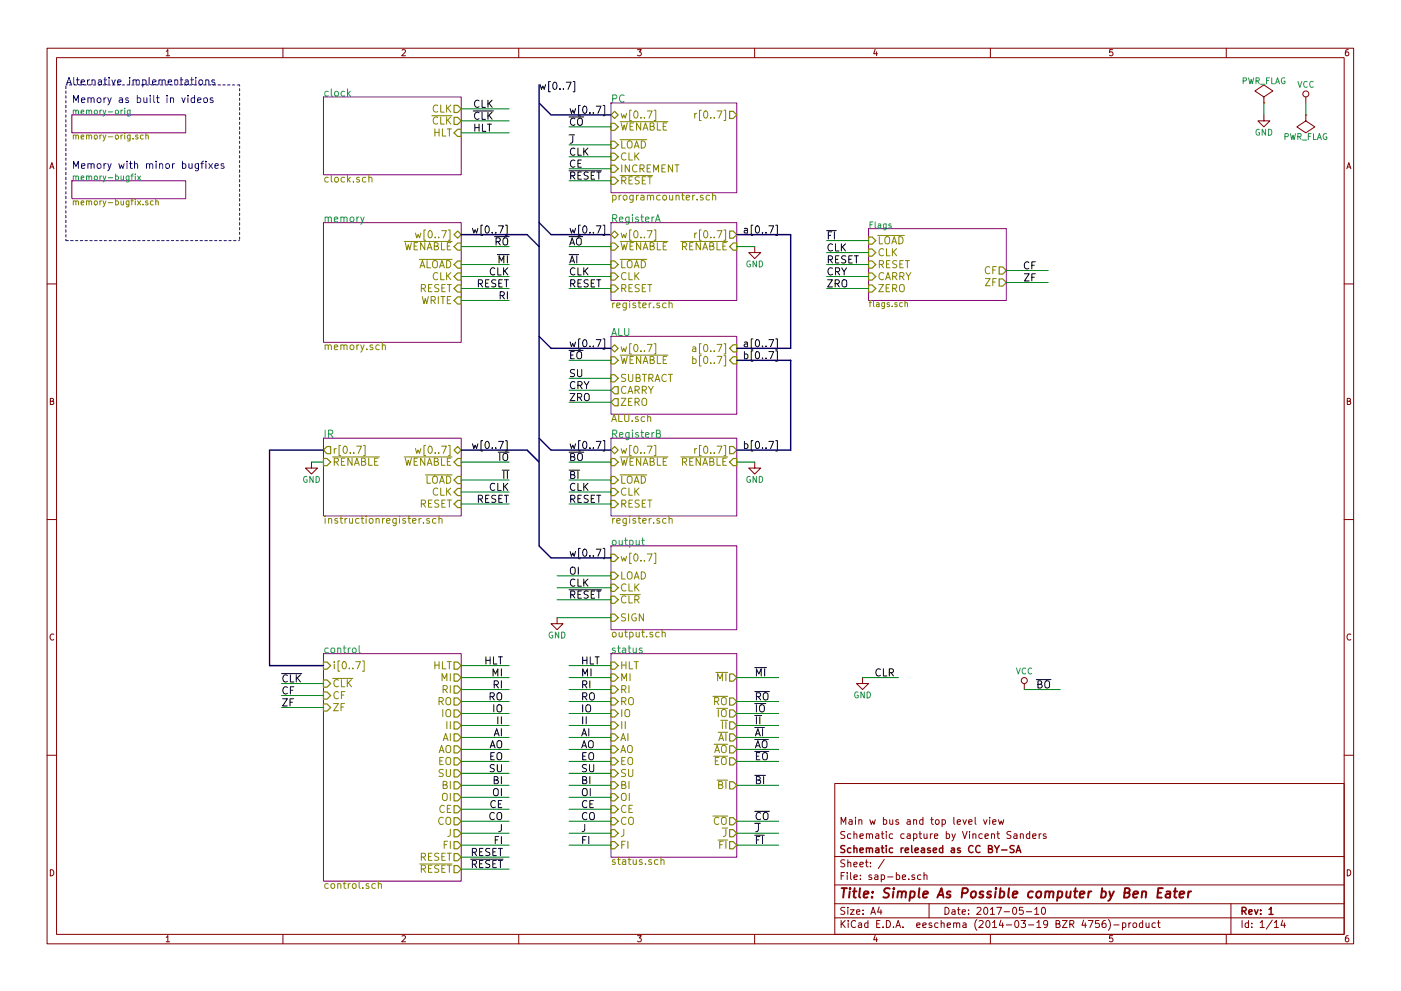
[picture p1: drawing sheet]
EESchema Schematic File Version 2
LIBS:power
LIBS:device
LIBS:transistors
LIBS:conn
LIBS:linear
LIBS:regul
LIBS:74xx
LIBS:cmos4000
LIBS:adc-dac
LIBS:memory
LIBS:xilinx
LIBS:microcontrollers
LIBS:dsp
LIBS:microchip
LIBS:analog_switches
LIBS:motorola
LIBS:texas
LIBS:intel
LIBS:audio
LIBS:interface
LIBS:digital-audio
LIBS:philips
LIBS:display
LIBS:cypress
LIBS:siliconi
LIBS:opto
LIBS:atmel
LIBS:contrib
LIBS:valves
LIBS:switches
LIBS:74xxx
LIBS:28c16
LIBS:sap-be-cache
EELAYER 24 0
EELAYER END
$Descr A4 11693 8268
encoding utf-8
Sheet 1 14
Title "Simple As Possible computer by Ben Eater"
Date "2017-05-10"
Rev "1"
Comp "Schematic released as CC BY-SA"
Comment1 "Schematic capture by Vincent Sanders"
Comment2 "Main w bus and top level view"
Comment3 ""
Comment4 ""
$EndDescr
Wire Bus Line
	4500 700  4500 4550
$Sheet
S 5100 2800 1050 650 
U 590C07A8
F0 "ALU" 60
F1 "ALU.sch" 60
F2 "SUBTRACT" I L 5100 3150 60 
F3 "~WENABLE" I L 5100 3000 60 
F4 "w[0..7]" T L 5100 2900 60 
F5 "b[0..7]" I R 6150 3000 60 
F6 "a[0..7]" I R 6150 2900 60 
F7 "CARRY" O L 5100 3250 60 
F8 "ZERO" O L 5100 3350 60 
$EndSheet
$Comp
L GND #PWR5
U 1 1
P 7200 5650
F 0 "#PWR5" H 7200 5400 50  0001 C CNN
F 1 "GND" H 7200 5500 50  0000 C CNN
F 2 "" H 7200 5650 50  0000 C CNN
F 3 "" H 7200 5650 50  0000 C CNN
	1    7200 5650
	1    0    0    -1  
$EndComp
Text Label 4750 4000 0    60   ~ 0
~BI
Text Label 4750 3850 0    60   ~ 0
~BO
Text Label 4750 2200 0    60   ~ 0
~AI
Text Label 4750 2050 0    60   ~ 0
~AO
Text Label 4750 3150 0    60   ~ 0
SU
Text Label 4750 3000 0    60   ~ 0
~EO
$Sheet
S 2700 800  1150 650 
U 591AA1A6
F0 "clock" 60
F1 "clock.sch" 60
F2 "CLK" O R 3850 900 60 
F3 "HLT" I R 3850 1100 60 
F4 "~CLK" O R 3850 1000 60 
$EndSheet
$Comp
L PWR_FLAG #FLG1
U 1 1
P 10550 850
F 0 "#FLG1" H 10550 945 50  0001 C CNN
F 1 "PWR_FLAG" H 10550 1030 50  0000 C CNN
F 2 "" H 10550 850 50  0000 C CNN
F 3 "" H 10550 850 50  0000 C CNN
	1    10550 850 
	1    0    0    -1  
$EndComp
$Comp
L PWR_FLAG #FLG2
U 1 1
P 10900 950
F 0 "#FLG2" H 10900 1045 50  0001 C CNN
F 1 "PWR_FLAG" H 10900 1130 50  0000 C CNN
F 2 "" H 10900 950 50  0000 C CNN
F 3 "" H 10900 950 50  0000 C CNN
	1    10900 950 
	-1   0    0    1   
$EndComp
$Comp
L GND #PWR7
U 1 1
P 10550 950
F 0 "#PWR7" H 10550 700 50  0001 C CNN
F 1 "GND" H 10550 800 50  0000 C CNN
F 2 "" H 10550 950 50  0000 C CNN
F 3 "" H 10550 950 50  0000 C CNN
	1    10550 950 
	1    0    0    -1  
$EndComp
$Comp
L VCC #PWR8
U 1 1
P 10900 850
F 0 "#PWR8" H 10900 700 50  0001 C CNN
F 1 "VCC" H 10900 1000 50  0000 C CNN
F 2 "" H 10900 850 50  0000 C CNN
F 3 "" H 10900 850 50  0000 C CNN
	1    10900 850 
	1    0    0    -1  
$EndComp
Wire Wire Line
	10550 850  10550 950 
Wire Wire Line
	10900 850  10900 950 
Entry Bus Bus
	4500 1850 4600 1950
Wire Bus Line
	4600 1950 5100 1950
$Sheet
S 5100 3650 1050 650 
U 590AA801
F0 "RegisterB" 60
F1 "register.sch" 60
F2 "~RENABLE" I R 6150 3850 60 
F3 "~LOAD" I L 5100 4000 60 
F4 "~WENABLE" I L 5100 3850 60 
F5 "w[0..7]" B L 5100 3750 60 
F6 "CLK" I L 5100 4100 60 
F7 "r[0..7]" O R 6150 3750 60 
F8 "RESET" I L 5100 4200 60 
$EndSheet
$Sheet
S 5100 1850 1050 650 
U 590A2A35
F0 "RegisterA" 60
F1 "register.sch" 60
F2 "~RENABLE" I R 6150 2050 60 
F3 "~LOAD" I L 5100 2200 60 
F4 "w[0..7]" B L 5100 1950 60 
F5 "~WENABLE" I L 5100 2050 60 
F6 "CLK" I L 5100 2300 60 
F7 "r[0..7]" O R 6150 1950 60 
F8 "RESET" I L 5100 2400 60 
$EndSheet
$Comp
L GND #PWR4
U 1 1
P 6300 3850
F 0 "#PWR4" H 6300 3600 50  0001 C CNN
F 1 "GND" H 6300 3700 50  0000 C CNN
F 2 "" H 6300 3850 50  0000 C CNN
F 3 "" H 6300 3850 50  0000 C CNN
	1    6300 3850
	1    0    0    -1  
$EndComp
Wire Wire Line
	6150 3850 6300 3850
Wire Bus Line
	6150 3750 6600 3750
Text Label 6200 3750 0    60   ~ 0
b[0..7]
Text Label 4750 4100 0    60   ~ 0
CLK
Wire Wire Line
	5100 3850 4750 3850
Wire Wire Line
	5100 4000 4750 4000
Wire Wire Line
	5100 4100 4750 4100
Wire Wire Line
	5100 4200 4750 4200
Wire Bus Line
	5100 3750 4600 3750
Entry Bus Bus
	4500 3650 4600 3750
Text Label 8650 5750 0    60   ~ 0
~BO
Text Label 6300 6550 0    60   ~ 0
~BI
Text Label 7300 5650 0    60   ~ 0
CLR
Text Label 4200 6450 2    60   ~ 0
SU
Text Label 6300 6350 0    60   ~ 0
~EO
Text Label 6300 6250 0    60   ~ 0
~AO
Text Label 6300 6150 0    60   ~ 0
~AI
Wire Wire Line
	3850 900  4250 900 
Text Label 3950 900  0    60   ~ 0
CLK
Wire Wire Line
	7200 5650 7500 5650
Wire Wire Line
	5100 2400 4750 2400
Wire Wire Line
	5100 2300 4750 2300
Wire Wire Line
	5100 2200 4750 2200
Wire Wire Line
	5100 2050 4750 2050
Text Label 4750 2300 0    60   ~ 0
CLK
Wire Bus Line
	6150 1950 6600 1950
Text Label 6200 1950 0    60   ~ 0
a[0..7]
$Comp
L GND #PWR3
U 1 1
P 6300 2050
F 0 "#PWR3" H 6300 1800 50  0001 C CNN
F 1 "GND" H 6300 1900 50  0000 C CNN
F 2 "" H 6300 2050 50  0000 C CNN
F 3 "" H 6300 2050 50  0000 C CNN
	1    6300 2050
	1    0    0    -1  
$EndComp
Wire Wire Line
	6150 2050 6300 2050
Wire Wire Line
	5100 3000 4750 3000
Wire Wire Line
	5100 3150 4750 3150
Wire Wire Line
	5100 3250 4750 3250
Wire Bus Line
	5100 2900 4600 2900
Entry Bus Bus
	4500 2800 4600 2900
Text Label 4500 750  0    60   ~ 0
w[0..7]
Wire Bus Line
	6150 2900 6600 2900
Wire Bus Line
	6150 3000 6600 3000
Text Label 6200 2900 0    60   ~ 0
a[0..7]
Text Label 6200 3000 0    60   ~ 0
b[0..7]
$Sheet
S 5100 850  1050 750 
U 5918B711
F0 "PC" 60
F1 "programcounter.sch" 60
F2 "~WENABLE" I L 5100 1050 60 
F3 "INCREMENT" I L 5100 1400 60 
F4 "~LOAD" I L 5100 1200 60 
F5 "w[0..7]" T L 5100 950 60 
F6 "CLK" I L 5100 1300 60 
F7 "r[0..7]" O R 6150 950 60 
F8 "~RESET" I L 5100 1500 60 
$EndSheet
Entry Bus Bus
	4500 850  4600 950 
Wire Bus Line
	4600 950  5100 950 
Wire Wire Line
	5100 1050 4750 1050
Wire Wire Line
	5100 1200 4750 1200
Wire Wire Line
	5100 1400 4750 1400
Text Label 4750 1050 0    60   ~ 0
~CO
Text Label 4750 1200 0    60   ~ 0
~J
Text Label 4750 1400 0    60   ~ 0
CE
Text Label 6300 6850 0    60   ~ 0
~CO
Text Label 6300 6950 0    60   ~ 0
~J
Text Label 4200 6750 2    60   ~ 0
CE
Text Label 4750 3250 0    60   ~ 0
CRY
Text Label 2350 5800 0    60   ~ 0
CF
Wire Bus Line
	6600 2900 6600 1950
Wire Bus Line
	6600 3000 6600 3750
$Sheet
S 5100 4550 1050 700 
U 591ACD24
F0 "output" 60
F1 "output.sch" 60
F2 "CLK" I L 5100 4900 60 
F3 "LOAD" I L 5100 4800 60 
F4 "~CLR" I L 5100 5000 60 
F5 "SIGN" I L 5100 5150 60 
F6 "w[0..7]" I L 5100 4650 60 
$EndSheet
$Sheet
S 2700 1850 1150 1000
U 591ACDBD
F0 "memory" 60
F1 "memory.sch" 60
F2 "w[0..7]" T R 3850 1950 60 
F3 "CLK" I R 3850 2300 60 
F4 "~ALOAD" I R 3850 2200 60 
F5 "~WENABLE" I R 3850 2050 60 
F6 "WRITE" I R 3850 2500 60 
F7 "RESET" I R 3850 2400 60 
$EndSheet
$Sheet
S 2700 5450 1150 1900
U 591ACE0B
F0 "control" 60
F1 "control.sch" 60
F2 "~CLK" I L 2700 5700 60 
F3 "i[0..7]" I L 2700 5550 60 
F4 "HLT" O R 3850 5550 60 
F5 "MI" O R 3850 5650 60 
F6 "RI" O R 3850 5750 60 
F7 "RO" O R 3850 5850 60 
F8 "IO" O R 3850 5950 60 
F9 "II" O R 3850 6050 60 
F10 "AI" O R 3850 6150 60 
F11 "AO" O R 3850 6250 60 
F12 "EO" O R 3850 6350 60 
F13 "SU" O R 3850 6450 60 
F14 "BI" O R 3850 6550 60 
F15 "OI" O R 3850 6650 60 
F16 "CE" O R 3850 6750 60 
F17 "CO" O R 3850 6850 60 
F18 "J" O R 3850 6950 60 
F19 "RESET" O R 3850 7150 60 
F20 "~RESET" O R 3850 7250 60 
F21 "FI" O R 3850 7050 60 
F22 "CF" I L 2700 5800 60 
F23 "ZF" I L 2700 5900 60 
$EndSheet
Wire Wire Line
	5100 1300 4750 1300
Text Label 4750 1300 0    60   ~ 0
CLK
$Sheet
S 2700 3650 1150 650 
U 5913390B
F0 "IR" 60
F1 "instructionregister.sch" 60
F2 "~RENABLE" I L 2700 3850 60 
F3 "~LOAD" I R 3850 4000 60 
F4 "~WENABLE" I R 3850 3850 60 
F5 "w[0..7]" T R 3850 3750 60 
F6 "CLK" I R 3850 4100 60 
F7 "r[0..7]" O L 2700 3750 60 
F8 "RESET" I R 3850 4200 60 
$EndSheet
Entry Bus Bus
	4400 3750 4500 3850
Wire Bus Line
	3850 3750 4400 3750
Wire Wire Line
	3850 4000 4250 4000
Wire Wire Line
	4250 4100 3850 4100
Wire Wire Line
	4250 4200 3850 4200
Text Label 4250 4100 2    60   ~ 0
CLK
Wire Wire Line
	4250 3850 3850 3850
Text Label 4250 3850 2    60   ~ 0
~IO
Text Label 4250 4000 2    60   ~ 0
~II
$Comp
L GND #PWR1
U 1 1
P 2600 3850
F 0 "#PWR1" H 2600 3600 50  0001 C CNN
F 1 "GND" H 2600 3700 50  0000 C CNN
F 2 "" H 2600 3850 50  0000 C CNN
F 3 "" H 2600 3850 50  0000 C CNN
	1    2600 3850
	1    0    0    -1  
$EndComp
Wire Wire Line
	2700 3850 2600 3850
Wire Wire Line
	4650 4800 5100 4800
Wire Wire Line
	4650 4900 5100 4900
Wire Wire Line
	4650 5000 5100 5000
Wire Wire Line
	4650 5150 5100 5150
Text Label 4750 4800 0    60   ~ 0
OI
Text Label 4750 4900 0    60   ~ 0
CLK
$Comp
L GND #PWR2
U 1 1
P 4650 5150
F 0 "#PWR2" H 4650 4900 50  0001 C CNN
F 1 "GND" H 4650 5000 50  0000 C CNN
F 2 "" H 4650 5150 50  0000 C CNN
F 3 "" H 4650 5150 50  0000 C CNN
	1    4650 5150
	1    0    0    -1  
$EndComp
Entry Bus Bus
	4500 4550 4600 4650
Wire Bus Line
	5100 4650 4600 4650
$Sheet
S 5100 5450 1050 1700
U 5912F997
F0 "status" 60
F1 "status.sch" 60
F2 "HLT" I L 5100 5550 60 
F3 "~MI" O R 6150 5650 60 
F4 "MI" I L 5100 5650 60 
F5 "RI" I L 5100 5750 60 
F6 "RO" I L 5100 5850 60 
F7 "~RO" O R 6150 5850 60 
F8 "~IO" O R 6150 5950 60 
F9 "IO" I L 5100 5950 60 
F10 "II" I L 5100 6050 60 
F11 "~II" O R 6150 6050 60 
F12 "~AI" O R 6150 6150 60 
F13 "AI" I L 5100 6150 60 
F14 "AO" I L 5100 6250 60 
F15 "~AO" O R 6150 6250 60 
F16 "~EO" O R 6150 6350 60 
F17 "EO" I L 5100 6350 60 
F18 "SU" I L 5100 6450 60 
F19 "BI" I L 5100 6550 60 
F20 "~BI" O R 6150 6550 60 
F21 "OI" I L 5100 6650 60 
F22 "CE" I L 5100 6750 60 
F23 "CO" I L 5100 6850 60 
F24 "J" I L 5100 6950 60 
F25 "~CO" O R 6150 6850 60 
F26 "~J" O R 6150 6950 60 
F27 "FI" I L 5100 7050 60 
F28 "~FI" O R 6150 7050 60 
$EndSheet
Wire Wire Line
	3850 1100 4250 1100
Text Label 3950 1100 0    60   ~ 0
HLT
Wire Wire Line
	6500 6950 6150 6950
Wire Wire Line
	6500 6850 6150 6850
Wire Wire Line
	6500 6550 6150 6550
Wire Wire Line
	6500 6350 6150 6350
Wire Wire Line
	6500 6250 6150 6250
Wire Wire Line
	6500 6150 6150 6150
Wire Wire Line
	6500 6050 6150 6050
Wire Wire Line
	6500 5950 6150 5950
Wire Wire Line
	6500 5850 6150 5850
Wire Wire Line
	6500 5650 6150 5650
Text Label 6300 6050 0    60   ~ 0
~II
Text Label 6300 5950 0    60   ~ 0
~IO
$Comp
L VCC #PWR6
U 1 1
P 8550 5750
F 0 "#PWR6" H 8550 5600 50  0001 C CNN
F 1 "VCC" H 8550 5900 50  0000 C CNN
F 2 "" H 8550 5750 50  0000 C CNN
F 3 "" H 8550 5750 50  0000 C CNN
	1    8550 5750
	1    0    0    -1  
$EndComp
Wire Wire Line
	8550 5750 8850 5750
Wire Wire Line
	3850 1000 4250 1000
Text Label 3950 1000 0    60   ~ 0
~CLK
Wire Bus Line
	2700 3750 2250 3750
Wire Bus Line
	2250 3750 2250 5550
Wire Bus Line
	2250 5550 2700 5550
Wire Wire Line
	2700 5700 2350 5700
Wire Wire Line
	2350 5800 2700 5800
Text Label 2350 5700 0    60   ~ 0
~CLK
Wire Wire Line
	3850 5550 4250 5550
Wire Wire Line
	3850 5650 4250 5650
Wire Wire Line
	3850 5750 4250 5750
Wire Wire Line
	3850 5850 4250 5850
Wire Wire Line
	3850 5950 4250 5950
Wire Wire Line
	3850 6050 4250 6050
Wire Wire Line
	3850 6150 4250 6150
Wire Wire Line
	3850 6250 4250 6250
Wire Wire Line
	3850 6350 4250 6350
Wire Wire Line
	3850 6450 4250 6450
Wire Wire Line
	3850 6550 4250 6550
Wire Wire Line
	3850 6650 4250 6650
Wire Wire Line
	3850 6750 4250 6750
Wire Wire Line
	3850 6850 4250 6850
Wire Wire Line
	3850 6950 4250 6950
Wire Wire Line
	4750 5550 5100 5550
Wire Wire Line
	4750 5650 5100 5650
Wire Wire Line
	4750 5750 5100 5750
Wire Wire Line
	4750 5850 5100 5850
Wire Wire Line
	4750 5950 5100 5950
Wire Wire Line
	4750 6050 5100 6050
Wire Wire Line
	4750 6150 5100 6150
Wire Wire Line
	4750 6250 5100 6250
Wire Wire Line
	4750 6350 5100 6350
Wire Wire Line
	4750 6450 5100 6450
Wire Wire Line
	4750 6550 5100 6550
Wire Wire Line
	4750 6650 5100 6650
Wire Wire Line
	4750 6750 5100 6750
Wire Wire Line
	4750 6850 5100 6850
Wire Wire Line
	4750 6950 5100 6950
Text Label 4850 6450 0    60   ~ 0
SU
Text Label 4850 6750 0    60   ~ 0
CE
Text Label 4200 6950 2    60   ~ 0
J
Text Label 4850 6950 0    60   ~ 0
J
Text Label 4200 6850 2    60   ~ 0
CO
Text Label 4850 6850 0    60   ~ 0
CO
Text Label 4200 5550 2    60   ~ 0
HLT
Text Label 4850 5550 0    60   ~ 0
HLT
Text Label 4200 5650 2    60   ~ 0
MI
Text Label 4200 5750 2    60   ~ 0
RI
Text Label 4200 5850 2    60   ~ 0
RO
Text Label 4200 5950 2    60   ~ 0
IO
Text Label 4200 6050 2    60   ~ 0
II
Text Label 4200 6150 2    60   ~ 0
AI
Text Label 4200 6250 2    60   ~ 0
AO
Text Label 4200 6350 2    60   ~ 0
EO
Text Label 4200 6550 2    60   ~ 0
BI
Text Label 4200 6650 2    60   ~ 0
OI
Text Label 4850 5650 0    60   ~ 0
MI
Text Label 4850 5750 0    60   ~ 0
RI
Text Label 4850 5850 0    60   ~ 0
RO
Text Label 4850 5950 0    60   ~ 0
IO
Text Label 4850 6050 0    60   ~ 0
II
Text Label 4850 6150 0    60   ~ 0
AI
Text Label 4850 6250 0    60   ~ 0
AO
Text Label 4850 6350 0    60   ~ 0
EO
Text Label 4850 6550 0    60   ~ 0
BI
Text Label 4850 6650 0    60   ~ 0
OI
Text Label 6300 5650 0    60   ~ 0
~MI
Text Label 6300 5850 0    60   ~ 0
~RO
Wire Bus Line
	3850 1950 4400 1950
Entry Bus Bus
	4400 1950 4500 2050
Wire Wire Line
	4250 2050 3850 2050
Wire Wire Line
	4250 2200 3850 2200
Wire Wire Line
	4250 2300 3850 2300
Wire Wire Line
	4250 2400 3850 2400
Wire Wire Line
	4250 2500 3850 2500
Text Label 4250 2050 2    60   ~ 0
~RO
Text Label 4250 2200 2    60   ~ 0
~MI
Text Label 4250 2300 2    60   ~ 0
CLK
Text Label 4250 2500 2    60   ~ 0
RI
Text Label 4750 950  0    60   ~ 0
w[0..7]
Text Label 4750 1950 0    60   ~ 0
w[0..7]
Text Label 4750 2900 0    60   ~ 0
w[0..7]
Text Label 4750 3750 0    60   ~ 0
w[0..7]
Text Label 4750 4650 0    60   ~ 0
w[0..7]
Text Label 4250 3750 2    60   ~ 0
w[0..7]
Text Label 4250 1950 2    60   ~ 0
w[0..7]
Wire Wire Line
	5100 1500 4750 1500
Text Label 4750 1500 0    60   ~ 0
~RESET
Text Label 4750 2400 0    60   ~ 0
RESET
Text Label 4750 4200 0    60   ~ 0
RESET
Text Label 4250 4200 2    60   ~ 0
RESET
Text Label 4250 2400 2    60   ~ 0
RESET
Text Label 4750 5000 0    60   ~ 0
~RESET
Wire Wire Line
	3850 7150 4250 7150
Wire Wire Line
	3850 7250 4250 7250
Text Label 4200 7150 2    60   ~ 0
RESET
Text Label 4200 7250 2    60   ~ 0
~RESET
Wire Wire Line
	4750 3350 5100 3350
$Sheet
S 7250 1900 1150 600 
U 5ACF3A97
F0 "Flags" 50
F1 "flags.sch" 50
F2 "~LOAD" I L 7250 2000 60 
F3 "CLK" I L 7250 2100 60 
F4 "RESET" I L 7250 2200 60 
F5 "CARRY" I L 7250 2300 60 
F6 "ZERO" I L 7250 2400 60 
F7 "CF" O R 8400 2250 60 
F8 "ZF" O R 8400 2350 60 
$EndSheet
Wire Wire Line
	4250 7050 3850 7050
Text Label 4200 7050 2    60   ~ 0
FI
Wire Wire Line
	2350 5900 2700 5900
Text Label 2350 5900 0    60   ~ 0
ZF
Text Label 4750 3350 0    60   ~ 0
ZRO
Wire Wire Line
	4750 7050 5100 7050
Wire Wire Line
	6500 7050 6150 7050
Text Label 4850 7050 0    60   ~ 0
FI
Text Label 6300 7050 0    60   ~ 0
~FI
Wire Wire Line
	6900 2000 7250 2000
Wire Wire Line
	6900 2100 7250 2100
Wire Wire Line
	6900 2200 7250 2200
Wire Wire Line
	6900 2300 7250 2300
Wire Wire Line
	6900 2400 7250 2400
Wire Wire Line
	8750 2250 8400 2250
Wire Wire Line
	8750 2350 8400 2350
Text Label 6900 2000 0    60   ~ 0
~FI
Text Label 6900 2100 0    60   ~ 0
CLK
Text Label 6900 2200 0    60   ~ 0
RESET
Text Label 6900 2300 0    60   ~ 0
CRY
Text Label 6900 2400 0    60   ~ 0
ZRO
Text Label 8650 2250 2    60   ~ 0
CF
Text Label 8650 2350 2    60   ~ 0
ZF
$Sheet
S 600  950  950  150 
U 5AD1E541
F0 "memory-orig" 50
F1 "memory-orig.sch" 50
$EndSheet
$Sheet
S 600  1500 950  150 
U 5AD1E934
F0 "memory-bugfix" 50
F1 "memory-bugfix.sch" 50
$EndSheet
Text Notes 600  850  0    60   ~ 0
Memory as built in videos
Text Notes 600  1400 0    60   ~ 0
Memory with minor bugfixes
Wire Notes Line
	2000 700  2000 2000
Wire Notes Line
	550  2000 550  700 
Text Notes 550  700  0    60   ~ 0
Alternative implementations
Wire Notes Line
	550  700  2000 700 
Wire Notes Line
	2000 2000 550  2000
$EndSCHEMATC
